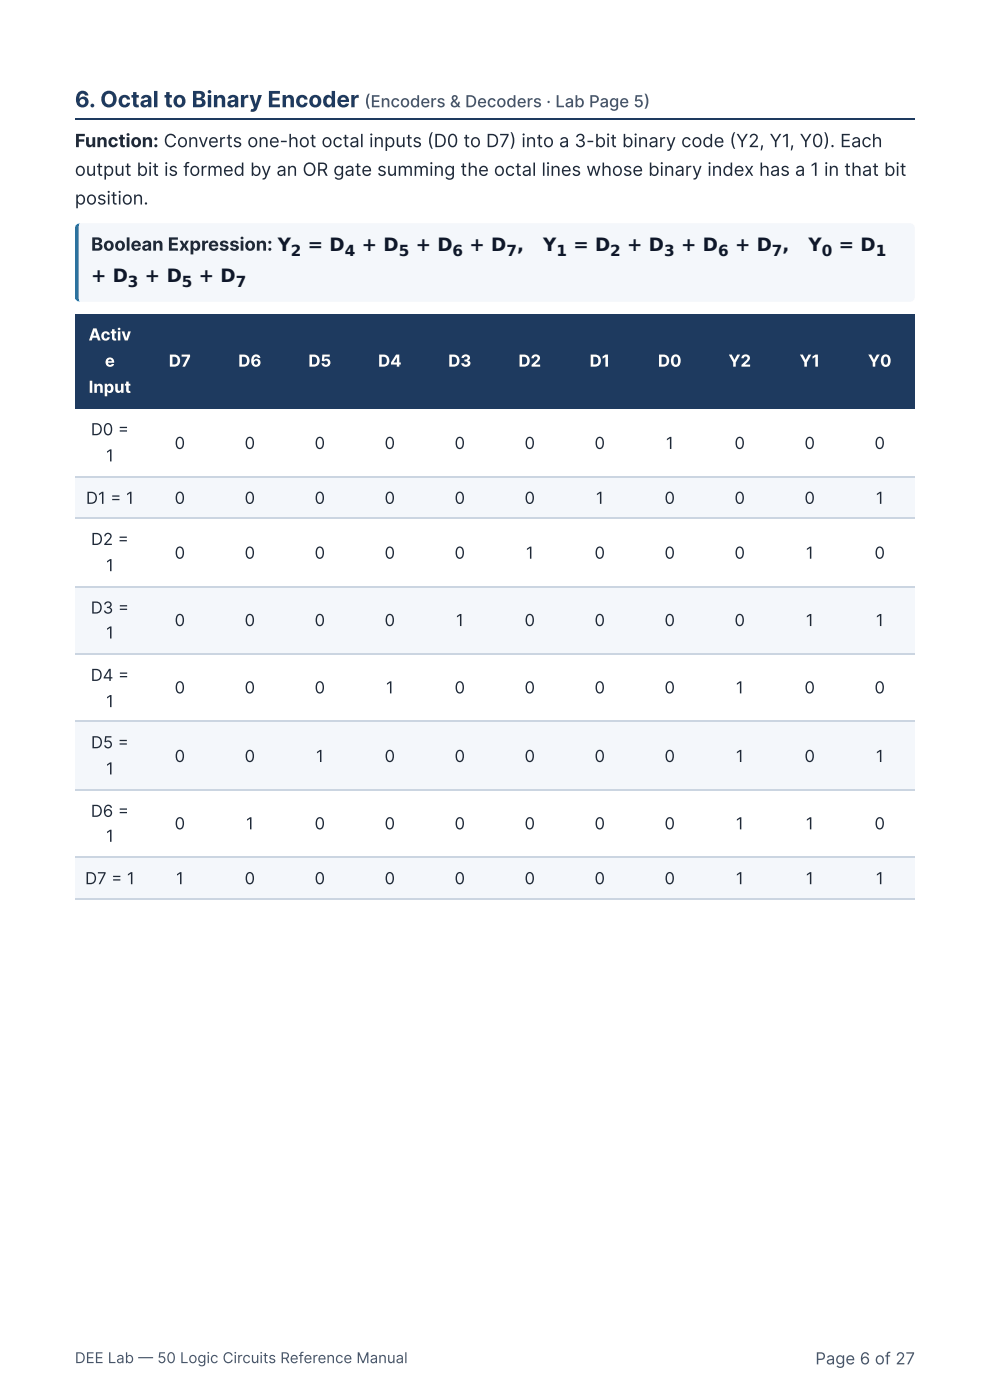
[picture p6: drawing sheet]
<svg xmlns="http://www.w3.org/2000/svg" width="210mm" height="297mm" viewBox="0 0 210 297" stroke-linecap="round" stroke-linejoin="round" font-family="sans-serif">
<path d="M15.9 25.3h178" fill="none" stroke="#1e3a5f" stroke-width=".26"/>
<path d="M16.6 47.5l.3-.1h176a1.04 1.04 0 0 1 1 1v14.6a1.04 1.04 0 0 1-1 1h-176a.93 .93 0 0 1-.6-1v-14.6z" fill="#f4f7fb"/>
<path d="M15.9 47.4h1.1v16.6h-1.1z" fill="#0284c7"/>
<g fill="#1e3a5f">
<path d="M15.9 66.7h14.8v19.8h-14.8z"/>
<path d="M30.7 66.7h14.8v19.8h-14.8z"/>
<path d="M45.5 66.7h14.8v19.8h-14.8z"/>
<path d="M60.3 66.7h14.8v19.8h-14.8z"/>
<path d="M75.1 66.7h14.9v19.8h-14.9z"/>
<path d="M90 66.7h14.8v19.8h-14.8z"/>
<path d="M104.8 66.7h15.1v19.8h-15.1z"/>
<path d="M119.9 66.7h14.8v19.8h-14.8z"/>
<path d="M134.7 66.7h14.8v19.8h-14.8z"/>
<path d="M149.5 66.7h14.8v19.8h-14.8z"/>
<path d="M164.3 66.7h14.8v19.8h-14.8z"/>
<path d="M179.1 66.7h14.8v19.8h-14.8z"/>
</g>
<g fill="#f4f7fb">
<path d="M15.9 101.1h14.8v9h-14.8z"/>
<path d="M30.7 101.1h14.8v9h-14.8z"/>
<path d="M45.5 101.1h14.8v9h-14.8z"/>
<path d="M60.3 101.1h14.8v9h-14.8z"/>
<path d="M75.1 101.1h14.9v9h-14.9z"/>
<path d="M90 101.1h14.8v9h-14.8z"/>
<path d="M104.8 101.1h15.1v9h-15.1z"/>
<path d="M119.9 101.1h14.8v9h-14.8z"/>
<path d="M134.7 101.1h14.8v9h-14.8z"/>
<path d="M149.5 101.1h14.8v9h-14.8z"/>
<path d="M164.3 101.1h14.8v9h-14.8z"/>
<path d="M179.1 101.1h14.8v9h-14.8z"/>
<path d="M15.9 124.4h14.8v14.2h-14.8z"/>
<path d="M30.7 124.4h14.8v14.2h-14.8z"/>
<path d="M45.5 124.4h14.8v14.2h-14.8z"/>
<path d="M60.3 124.4h14.8v14.2h-14.8z"/>
<path d="M75.1 124.4h14.9v14.2h-14.9z"/>
<path d="M90 124.4h14.8v14.2h-14.8z"/>
<path d="M104.8 124.4h15.1v14.2h-15.1z"/>
<path d="M119.9 124.4h14.8v14.2h-14.8z"/>
<path d="M134.7 124.4h14.8v14.2h-14.8z"/>
<path d="M149.5 124.4h14.8v14.2h-14.8z"/>
<path d="M164.3 124.4h14.8v14.2h-14.8z"/>
<path d="M179.1 124.4h14.8v14.2h-14.8z"/>
<path d="M15.9 153.2h14.8v14.3h-14.8z"/>
<path d="M30.7 153.2h14.8v14.3h-14.8z"/>
<path d="M45.5 153.2h14.8v14.3h-14.8z"/>
<path d="M60.3 153.2h14.8v14.3h-14.8z"/>
<path d="M75.1 153.2h14.9v14.3h-14.9z"/>
<path d="M90 153.2h14.8v14.3h-14.8z"/>
<path d="M104.8 153.2h15.1v14.3h-15.1z"/>
<path d="M119.9 153.2h14.8v14.3h-14.8z"/>
<path d="M134.7 153.2h14.8v14.3h-14.8z"/>
<path d="M149.5 153.2h14.8v14.3h-14.8z"/>
<path d="M164.3 153.2h14.8v14.3h-14.8z"/>
<path d="M179.1 153.2h14.8v14.3h-14.8z"/>
<path d="M15.9 181.8h14.8v9h-14.8z"/>
<path d="M30.7 181.8h14.8v9h-14.8z"/>
<path d="M45.5 181.8h14.8v9h-14.8z"/>
<path d="M60.3 181.8h14.8v9h-14.8z"/>
<path d="M75.1 181.8h14.9v9h-14.9z"/>
<path d="M90 181.8h14.8v9h-14.8z"/>
<path d="M104.8 181.8h15.1v9h-15.1z"/>
<path d="M119.9 181.8h14.8v9h-14.8z"/>
<path d="M134.7 181.8h14.8v9h-14.8z"/>
<path d="M149.5 181.8h14.8v9h-14.8z"/>
<path d="M164.3 181.8h14.8v9h-14.8z"/>
<path d="M179.1 181.8h14.8v9h-14.8z"/>
</g>
<g fill="#1e3a5f">
<path d="M15.9 86.3h14.8v.5h-14.8z"/>
<path d="M30.7 86.3h14.8v.5h-14.8z"/>
<path d="M45.5 86.3h14.8v.5h-14.8z"/>
<path d="M60.3 86.3h14.8v.5h-14.8z"/>
<path d="M75.1 86.3h14.9v.5h-14.9z"/>
<path d="M90 86.3h14.8v.5h-14.8z"/>
<path d="M104.8 86.3h15.1v.5h-15.1z"/>
<path d="M119.9 86.3h14.8v.5h-14.8z"/>
<path d="M134.7 86.3h14.8v.5h-14.8z"/>
<path d="M149.5 86.3h14.8v.5h-14.8z"/>
<path d="M164.3 86.3h14.8v.5h-14.8z"/>
<path d="M179.1 86.3h14.8v.5h-14.8z"/>
</g>
<path d="M15.9 101.2h178M15.9 109.9h178M15.9 124.5h178M15.9 138.8h178M15.9 153.1h178M15.9 167.6h178M15.9 181.9h178M15.9 190.6h178" fill="none" stroke="#cbd5e1" stroke-width=".26"/>
<text font-size="4.8" fill="#1e3a5f" x="15.9" y="22.8">6. Octal to Binary Encoder</text>
<g font-size="3.9" fill="#1f2937">
<text x="15.9" y="31.2">Function: Converts one-hot octal inputs (D0 to D7) into a 3-bit binary code (Y2, Y1, Y0). Each</text>
<text x="15.9" y="37.3">output bit is formed by an OR gate summing the octal lines whose binary index has a 1 in that bit</text>
<text x="15.9" y="43.4">position.</text>
<text x="19.3" y="53.2">Boolean Expression: Y</text>
</g>
<g font-size="3.9" fill="#0f172a">
<text x="65.3" y="53.2">= D</text>
<text x="76.7" y="53.2">+ D</text>
<text x="88.1" y="53.2">+ D</text>
<text x="99.6" y="53.2">+ D ,</text>
<text x="115.2" y="53.2">Y</text>
<text x="121.6" y="53.2">= D</text>
<text x="133" y="53.2">+ D</text>
<text x="144.4" y="53.2">+ D</text>
<text x="155.8" y="53.2">+ D ,</text>
<text x="171.4" y="53.2">Y</text>
<text x="177.8" y="53.2">= D</text>
<text x="19.3" y="59.8">+ D</text>
<text x="30.7" y="59.8">+ D</text>
<text x="42.2" y="59.8">+ D</text>
</g>
<g font-size="3.5" fill="#475569">
<text x="77.2" y="22.8">(Encoders &amp; Decoders · Lab Page 5)</text>
<text x="172.9" y="289.5">Page 6 of 27</text>
</g>
<g font-size="3.5" fill="#fff">
<text x="18.8" y="72.2">Activ</text>
<text x="22.2" y="77.8">e</text>
<text x="35.8" y="77.8">D7</text>
<text x="50.5" y="77.8">D6</text>
<text x="65.4" y="77.8">D5</text>
<text x="80.2" y="77.8">D4</text>
<text x="95" y="77.8">D3</text>
<text x="109.9" y="77.8">D2</text>
<text x="125" y="77.8">D1</text>
<text x="139.5" y="77.8">D0</text>
<text x="154.4" y="77.8">Y2</text>
<text x="169.5" y="77.8">Y1</text>
<text x="184" y="77.8">Y0</text>
<text x="18.8" y="83.3">Input</text>
</g>
<g font-size="3.5" fill="#1f2937">
<text x="19.3" y="92.3">D0 =</text>
<text x="37" y="95.3">0</text>
<text x="51.9" y="95.3">0</text>
<text x="66.7" y="95.3">0</text>
<text x="81.5" y="95.3">0</text>
<text x="96.4" y="95.3">0</text>
<text x="111.2" y="95.3">0</text>
<text x="126" y="95.3">0</text>
<text x="141.2" y="95.3">1</text>
<text x="155.7" y="95.3">0</text>
<text x="170.6" y="95.3">0</text>
<text x="185.4" y="95.3">0</text>
<text x="22.5" y="97.9">1</text>
<text x="18.2" y="106.9">D1 = 1</text>
<text x="37" y="106.9">0</text>
<text x="51.9" y="106.9">0</text>
<text x="66.7" y="106.9">0</text>
<text x="81.5" y="106.9">0</text>
<text x="96.4" y="106.9">0</text>
<text x="111.2" y="106.9">0</text>
<text x="126.3" y="106.9">1</text>
<text x="140.9" y="106.9">0</text>
<text x="155.7" y="106.9">0</text>
<text x="170.6" y="106.9">0</text>
<text x="185.7" y="106.9">1</text>
<text x="19.3" y="115.6">D2 =</text>
<text x="37" y="118.5">0</text>
<text x="51.9" y="118.5">0</text>
<text x="66.7" y="118.5">0</text>
<text x="81.5" y="118.5">0</text>
<text x="96.4" y="118.5">0</text>
<text x="111.5" y="118.5">1</text>
<text x="126" y="118.5">0</text>
<text x="140.9" y="118.5">0</text>
<text x="155.7" y="118.5">0</text>
<text x="170.8" y="118.5">1</text>
<text x="185.4" y="118.5">0</text>
<text x="22.5" y="121.2">1</text>
<text x="19.2" y="130.2">D3 =</text>
<text x="22.5" y="135.5">1</text>
<text x="37" y="132.8">0</text>
<text x="51.9" y="132.8">0</text>
<text x="66.7" y="132.8">0</text>
<text x="81.5" y="132.8">0</text>
<text x="96.7" y="132.8">1</text>
<text x="111.2" y="132.8">0</text>
<text x="126" y="132.8">0</text>
<text x="140.9" y="132.8">0</text>
<text x="155.7" y="132.8">0</text>
<text x="170.8" y="132.8">1</text>
<text x="185.7" y="132.8">1</text>
<text x="19.2" y="144.5">D4 =</text>
<text x="37" y="147.1">0</text>
<text x="51.9" y="147.1">0</text>
<text x="66.7" y="147.1">0</text>
<text x="81.8" y="147.1">1</text>
<text x="96.4" y="147.1">0</text>
<text x="111.2" y="147.1">0</text>
<text x="126" y="147.1">0</text>
<text x="140.9" y="147.1">0</text>
<text x="156" y="147.1">1</text>
<text x="170.6" y="147.1">0</text>
<text x="185.4" y="147.1">0</text>
<text x="22.5" y="150">1</text>
<text x="19.3" y="158.8">D5 =</text>
<text x="37" y="161.7">0</text>
<text x="51.9" y="161.7">0</text>
<text x="67" y="161.7">1</text>
<text x="81.5" y="161.7">0</text>
<text x="96.4" y="161.7">0</text>
<text x="111.2" y="161.7">0</text>
<text x="126" y="161.7">0</text>
<text x="140.9" y="161.7">0</text>
<text x="156" y="161.7">1</text>
<text x="170.6" y="161.7">0</text>
<text x="185.7" y="161.7">1</text>
<text x="22.5" y="164.3">1</text>
<text x="19.3" y="173.3">D6 =</text>
<text x="22.5" y="178.6">1</text>
<text x="37" y="175.9">0</text>
<text x="52.1" y="175.9">1</text>
<text x="66.7" y="175.9">0</text>
<text x="81.5" y="175.9">0</text>
<text x="96.4" y="175.9">0</text>
<text x="111.2" y="175.9">0</text>
<text x="126" y="175.9">0</text>
<text x="140.9" y="175.9">0</text>
<text x="156" y="175.9">1</text>
<text x="170.8" y="175.9">1</text>
<text x="185.4" y="175.9">0</text>
<text x="18" y="187.6">D7 = 1</text>
<text x="37.3" y="187.6">1</text>
<text x="51.9" y="187.6">0</text>
<text x="66.7" y="187.6">0</text>
<text x="81.5" y="187.6">0</text>
<text x="96.4" y="187.6">0</text>
<text x="111.2" y="187.6">0</text>
<text x="126" y="187.6">0</text>
<text x="140.9" y="187.6">0</text>
<text x="156" y="187.6">1</text>
<text x="170.8" y="187.6">1</text>
<text x="185.7" y="187.6">1</text>
</g>
<g font-size="3.2" fill="#0f172a">
<text x="61.7" y="54.2">2</text>
<text x="73.1" y="54.2">4</text>
<text x="84.5" y="54.2">5</text>
<text x="96" y="54.2">6</text>
<text x="107.4" y="54.2">7</text>
<text x="118" y="54.2">1</text>
<text x="129.4" y="54.2">2</text>
<text x="140.8" y="54.2">3</text>
<text x="152.2" y="54.2">6</text>
<text x="163.7" y="54.2">7</text>
<text x="174.2" y="54.2">0</text>
<text x="185.7" y="54.2">1</text>
<text x="27.1" y="60.8">3</text>
<text x="38.6" y="60.8">5</text>
<text x="50" y="60.8">7</text>
</g>
<text font-size="3.2" fill="#475569" x="15.9" y="289.2">DEE Lab — 50 Logic Circuits Reference Manual</text>
</svg>
